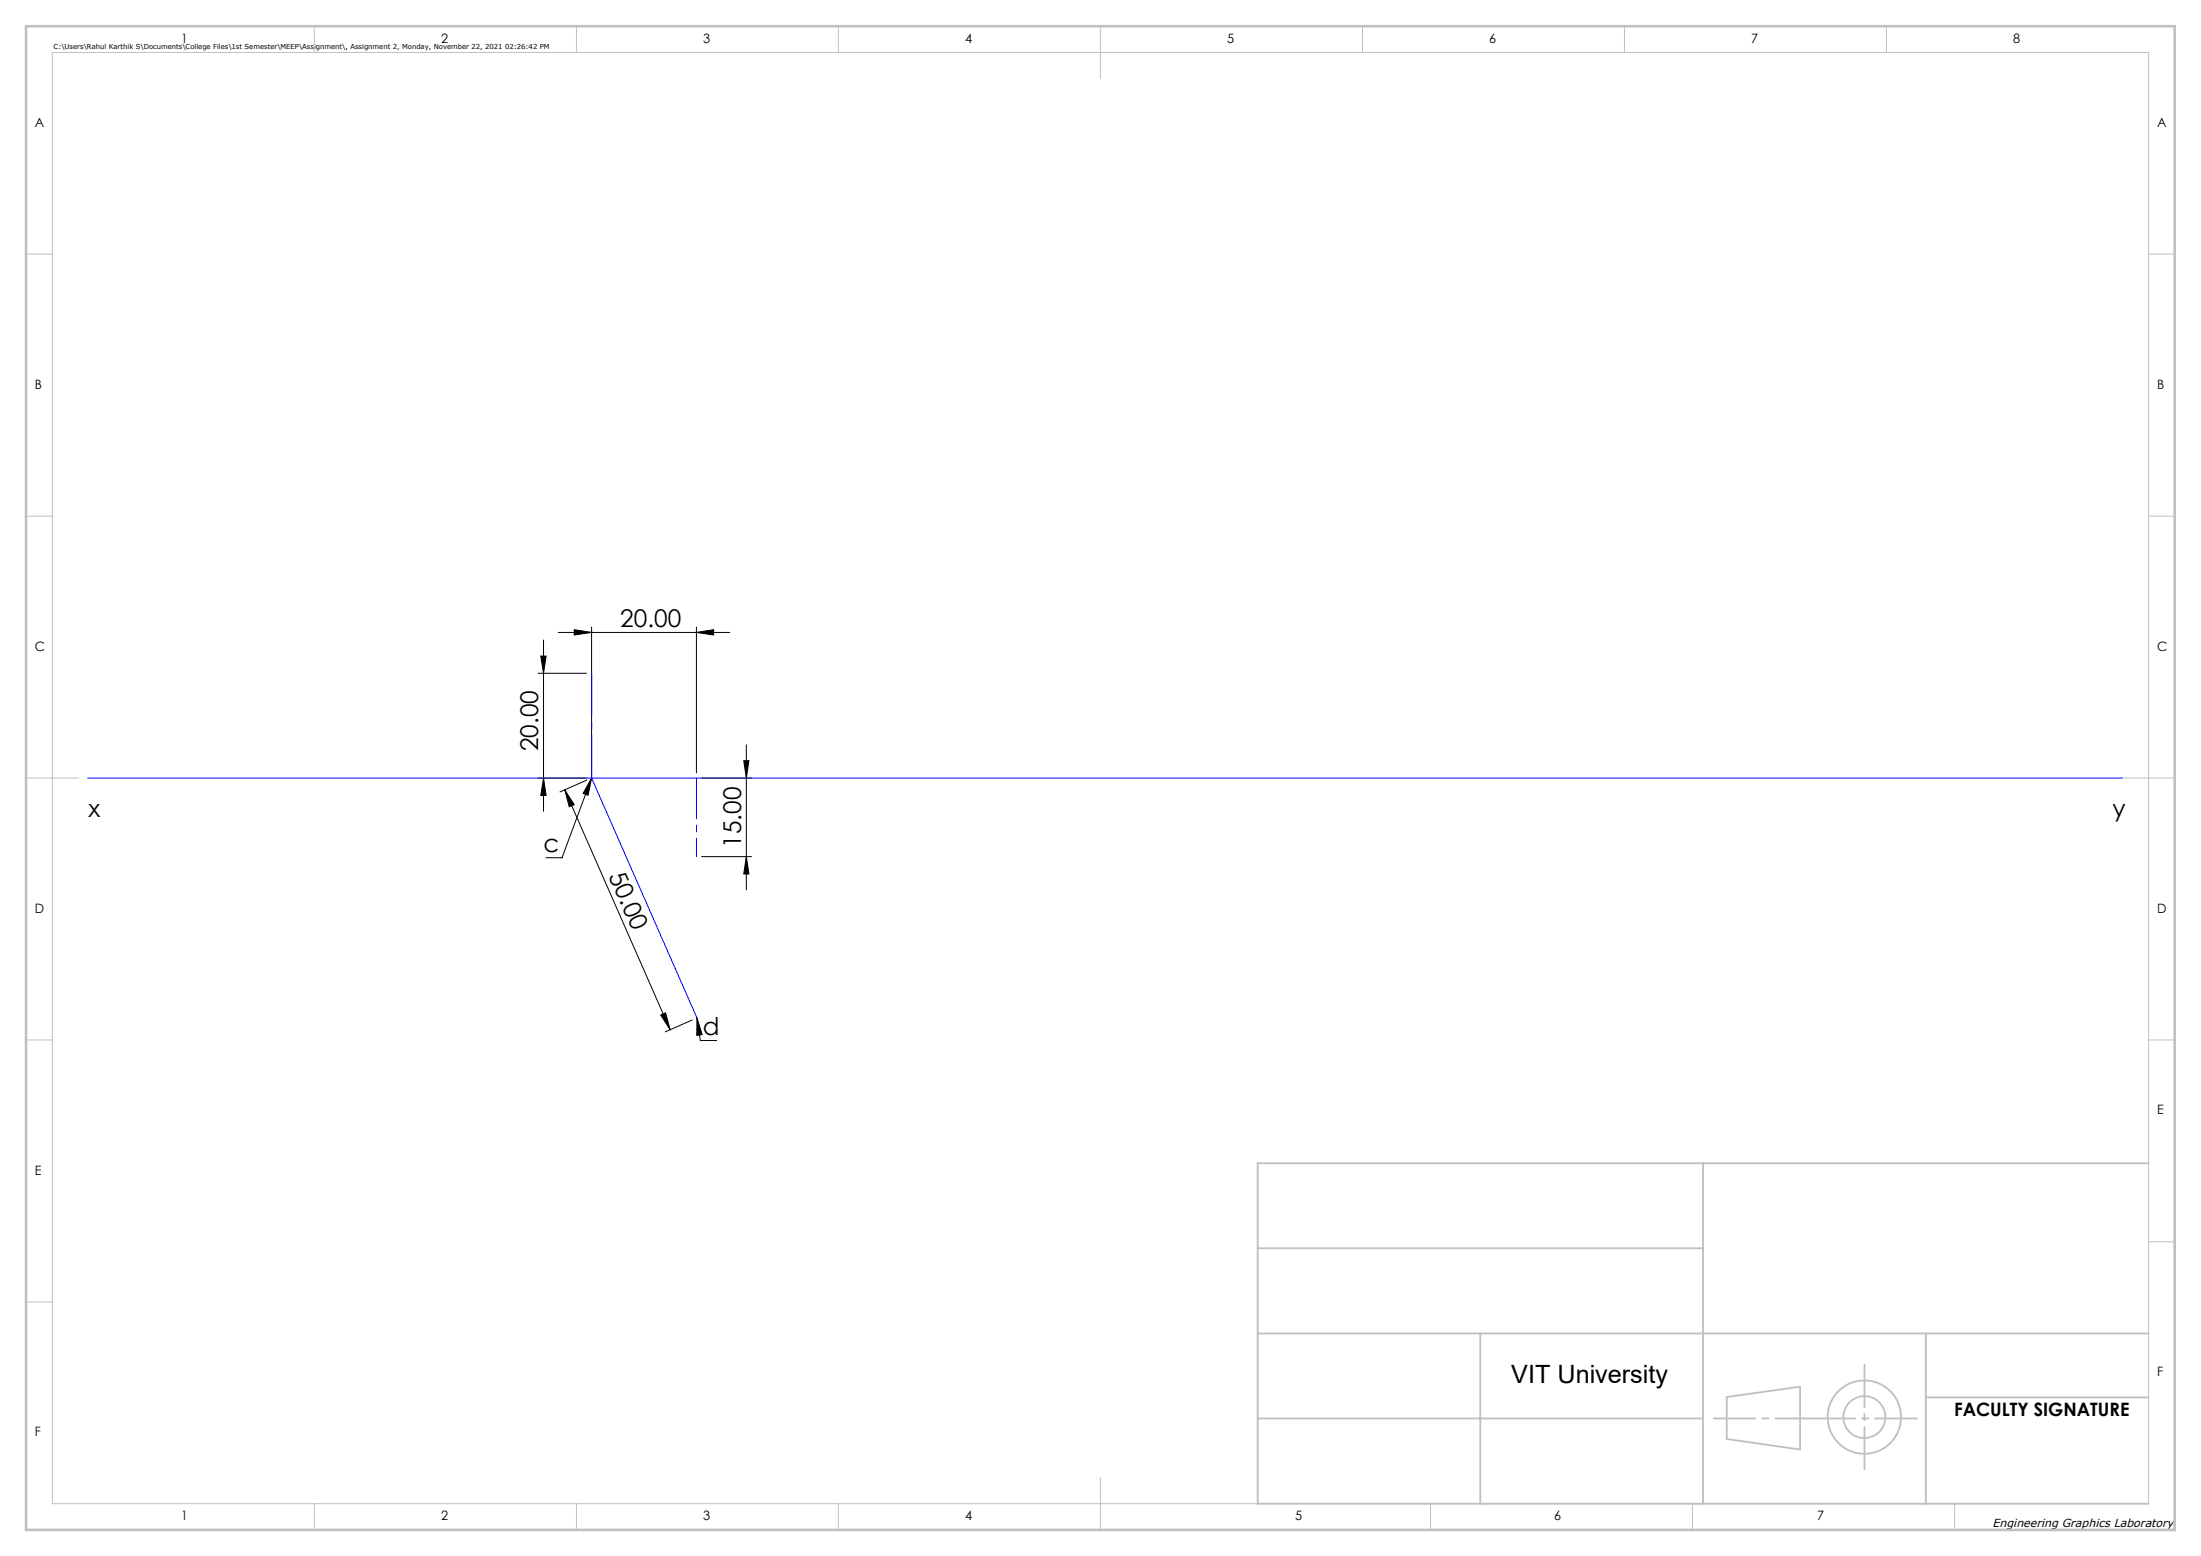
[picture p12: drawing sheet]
<svg xmlns="http://www.w3.org/2000/svg" width="420mm" height="297mm" viewBox="0 0 420 297" stroke-linecap="round" stroke-linejoin="round" font-family="sans-serif">
<g fill="none" stroke="#000" stroke-width=".19">
<path d="M112.9 119.7v27.8M132.9 119.7v27.8M102.7 128.5h9.2M103.2 125.2h1l-.5 3.3zM103.7 122.2v32.7M106.5 120.7h32.7M109.6 120.2l3.3 .5-3.3 .5zM132.9 120.7l3.3-.5v1zM102.7 148.5h9.2M103.7 148.5l.5 3.3h-1zM107.8 150.8l20.1 45.8M107.8 150.8l1.8 2.8-1 .4z"/>
<path d="M112 148.9l-5.1 2.3M112.9 148.5l-5.7 15.2h-3M112.9 148.5l-.7 3.3-.9-.4zM133.9 148.5h9.5M141.9 145.2h1l-.5 3.3zM142.4 142.2v27.7M133.9 163.5h9.5M142.4 163.5l.5 3.3h-1zM126.1 193.7l.9-.4 .9 3.3zM132.1 194.7l-5.1 2.3M133 194.3l.6 4.3h3.2M133 194.3l1 3.2-1 .1z"/>
</g>
<g fill="none" stroke="#c0c0c0" stroke-width=".35">
<path d="M240 238.3h85M325 222v65M410 222h-170v65h170M240 254.5h170M282.5 254.5v32.5M367.5 254.5v32.5M240 270.8h85M329.5 266.7l14-2v12l-14-2zM367.5 266.7h42.5"/>
<circle cx="355.8" cy="270.5" r="7"/>
<circle cx="355.8" cy="270.5" r="4"/>
</g>
<g fill="none" stroke="#c0c0c0" stroke-width=".19">
<path d="M10 10h400v277h-400zM60 5v5M110 5v5M160 5v5M210 5v10M260 5v5M310 5v5M360 5v5M5 48.5h5M410 48.5h5M5 98.5h5M410 98.5h5"/>
<path d="M5 148.5h10M405 148.5h10M5 198.5h5M410 198.5h5M410 237h5M5 248.5h5M60 287v5M110 287v5M160 287v5M210 282v10M273 287v5M323 287v5"/>
<path d="M373 287v5"/>
</g>
<path d="M327 270.8h38.8" fill="none" stroke="#c0c0c0" stroke-width=".35" stroke-dasharray="15.2 1.3 1.3 1.3" stroke-dashoffset="7.3"/>
<path d="M355.8 260.5v20" fill="none" stroke="#c0c0c0" stroke-width=".35" stroke-dasharray="15.2 1.3 1.3 1.3" stroke-dashoffset="7.1"/>
<path d="M5 5h410v287h-410z" fill="none" stroke="#c0c0c0" stroke-width=".5"/>
<path d="M112.9 148.5v-20" fill="none" stroke="#00f" stroke-width=".19" stroke-dasharray="15.2 1.3 1.3 1.3" stroke-dashoffset="7.1"/>
<path d="M132.9 148.5v15" fill="none" stroke="#00f" stroke-width=".19" stroke-dasharray="15.2 1.3 1.3 1.3" stroke-dashoffset="7.5"/>
<path d="M16.7 148.5h388.3M112.9 148.5l20.1 45.8" fill="none" stroke="#00f" stroke-width=".19"/>
<g fill="#000">
<path d="M109.6 120.2l3.3 .5-3.3 .5zM132.9 120.7l3.3-.5v1z"/>
<path d="M103.7 148.5l.5 3.3h-1zM103.2 125.2h1l-.5 3.3z"/>
<path d="M107.8 150.8l1.8 2.8-1 .4zM126.1 193.7l.9-.4 .9 3.3z"/>
<path d="M112.9 148.5l-.7 3.3-.9-.4zM133 194.3l1 3.2-1 .1z"/>
<path d="M141.9 145.2h1l-.5 3.3zM142.4 163.5l.5 3.3h-1z"/>
</g>
<text font-size="4.8" x="288.4" y="264">VIT University</text>
<g font-size="4.7">
<text x="118.4" y="119.7">20.00</text>
<text x="102.7" y="143.4" transform="rotate(-90 102.7 143.4)">20.00</text>
<text x="16.9" y="156">x</text>
<text x="141.4" y="161.8" transform="rotate(-90 141.4 161.8)">15.00</text>
<text x="403.1" y="156">y</text>
<text x="103.7" y="162.6">c</text>
<text x="116.1" y="167.1" transform="rotate(66 116.1 167.1)">50.00</text>
<text x="134.1" y="197.6">d</text>
</g>
<text font-size="3.5" x="372.9" y="270.3">FACULTY SIGNATURE</text>
<g font-size="2.5">
<text x="34.6" y="8.2">1</text>
<text x="84.2" y="8.2">2</text>
<text x="134.2" y="8.2">3</text>
<text x="184.2" y="8.2">4</text>
<text x="234.2" y="8.2">5</text>
<text x="284.2" y="8.2">6</text>
<text x="334.2" y="8.2">7</text>
<text x="384.2" y="8.2">8</text>
<text x="6.7" y="24.2">A</text>
<text x="411.7" y="24.2">A</text>
<text x="6.7" y="74.2">B</text>
<text x="411.7" y="74.2">B</text>
<text x="6.7" y="124.2">C</text>
<text x="411.7" y="124.2">C</text>
<text x="6.7" y="174.2">D</text>
<text x="411.7" y="174.2">D</text>
<text x="411.7" y="212.7">E</text>
<text x="6.7" y="224.2">E</text>
<text x="411.7" y="262.7">F</text>
<text x="6.7" y="274.2">F</text>
<text x="34.6" y="290.2">1</text>
<text x="84.2" y="290.2">2</text>
<text x="134.2" y="290.2">3</text>
<text x="184.2" y="290.2">4</text>
<text x="247.2" y="290.2">5</text>
<text x="296.5" y="290.2">6</text>
<text x="346.8" y="290.2">7</text>
</g>
<text font-size="2.2" x="380.2" y="291.4">Engineering Graphics Laboratory</text>
<text font-size="1.3" x="10.2" y="9.3">C:\Users\Rahul Karthik S\Documents\College Files\1st Semester\MEEP\Assignment\, Assignment 2, Monday, November 22, 2021 02:26:42 PM</text>
</svg>
